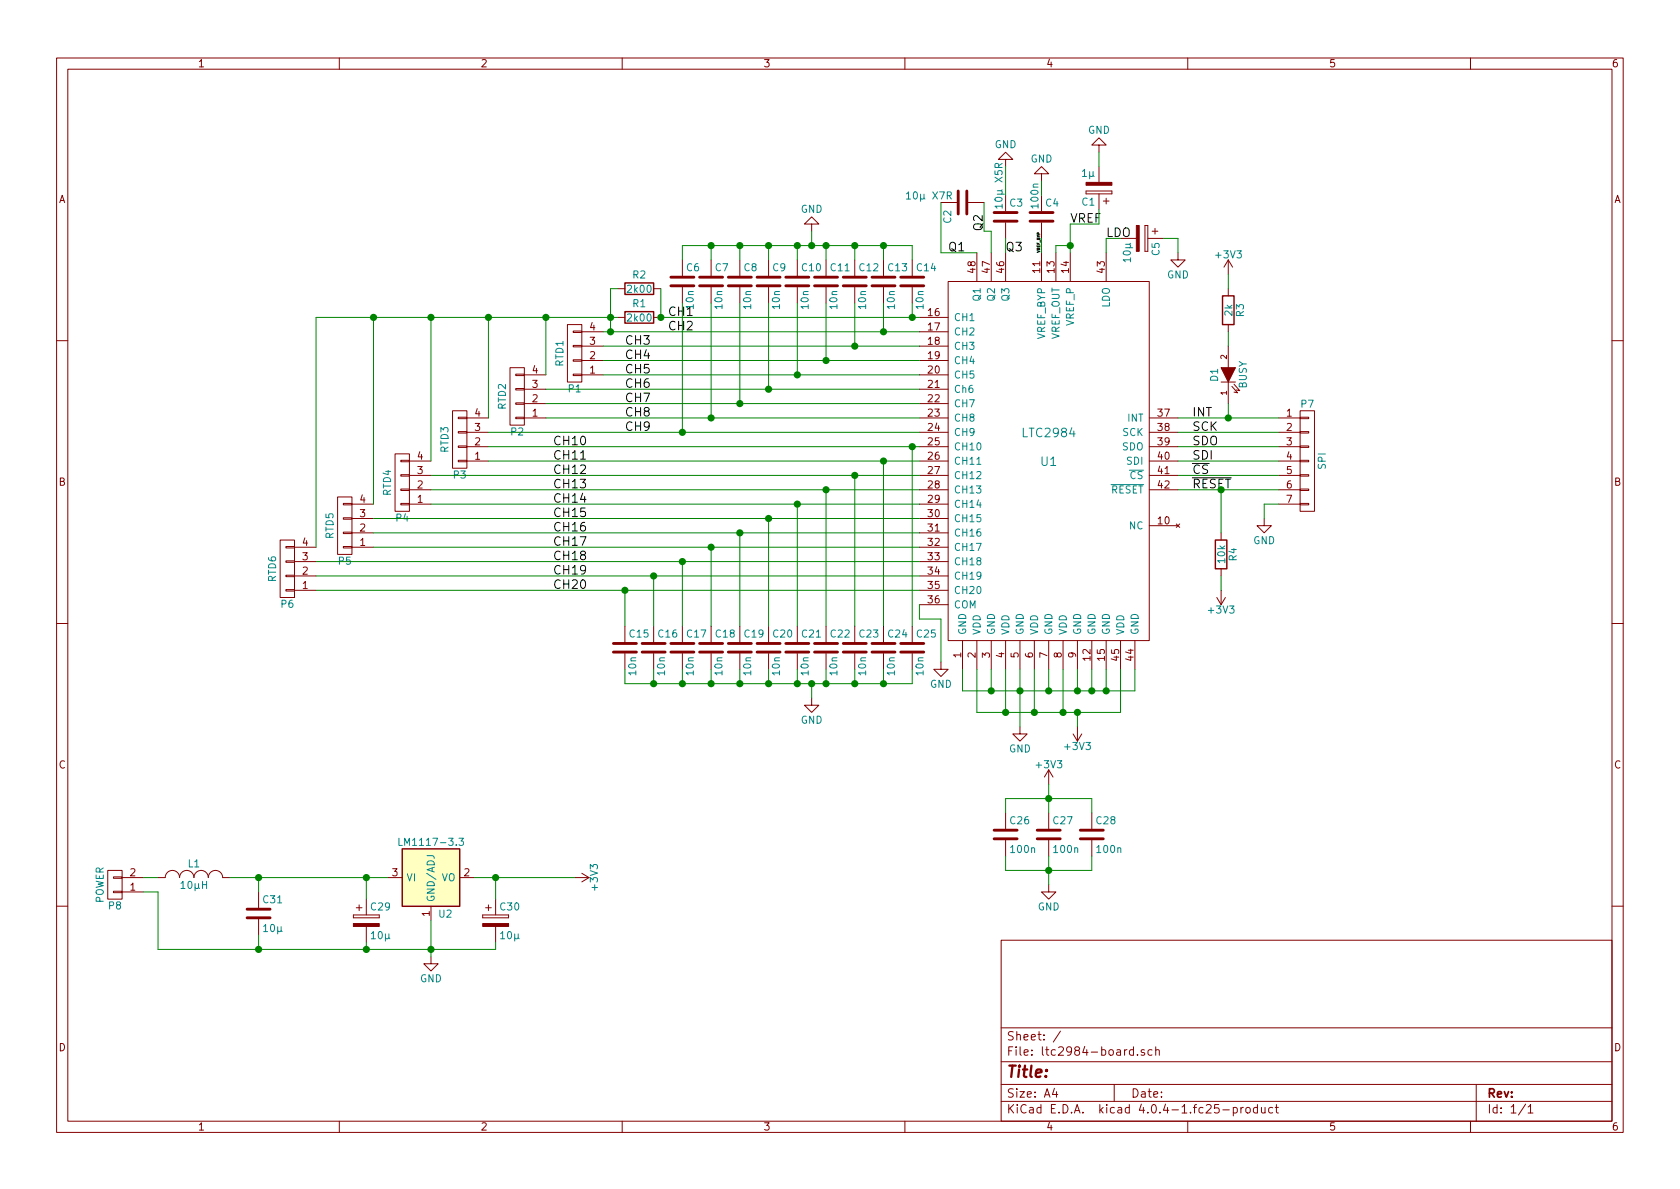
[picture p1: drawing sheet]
EESchema Schematic File Version 2
LIBS:power
LIBS:device
LIBS:transistors
LIBS:conn
LIBS:linear
LIBS:regul
LIBS:74xx
LIBS:cmos4000
LIBS:adc-dac
LIBS:memory
LIBS:xilinx
LIBS:microcontrollers
LIBS:dsp
LIBS:microchip
LIBS:analog_switches
LIBS:motorola
LIBS:texas
LIBS:intel
LIBS:audio
LIBS:interface
LIBS:digital-audio
LIBS:philips
LIBS:display
LIBS:cypress
LIBS:siliconi
LIBS:opto
LIBS:atmel
LIBS:contrib
LIBS:valves
LIBS:ltc2984
LIBS:ltc2984-board-cache
EELAYER 25 0
EELAYER END
$Descr A4 11693 8268
encoding utf-8
Sheet 1 1
Title ""
Date ""
Rev ""
Comp ""
Comment1 ""
Comment2 ""
Comment3 ""
Comment4 ""
$EndDescr
$Comp
L LTC2984 U1
U 1 1
P 7300 3100
F 0 "U1" H 7300 3000 60  0000 C CNN
F 1 "LTC2984" H 7300 3200 60  0000 C CNN
F 2 "Housings_QFP:LQFP-48_7x7mm_Pitch0.5mm" H 7300 2350 60  0001 C CNN
F 3 "" H 7300 2350 60  0001 C CNN
	1    7300 3100
	1    0    0    -1  
$EndComp
$Comp
L CONN_01X04 P1
U 1 1
P 4000 2450
F 0 "P1" H 4000 2700 50  0000 C CNN
F 1 "RTD1" V 4100 2450 50  0000 C CNN
F 2 "Pin_Headers:Pin_Header_Straight_1x04" H 4000 2450 50  0001 C CNN
F 3 "" H 4000 2450 50  0000 C CNN
	1    4000 2450
	-1   0    0    1   
$EndComp
$Comp
L CONN_01X04 P2
U 1 1
P 3600 2750
F 0 "P2" H 3600 3000 50  0000 C CNN
F 1 "RTD2" V 3700 2750 50  0000 C CNN
F 2 "Pin_Headers:Pin_Header_Straight_1x04" H 3600 2750 50  0001 C CNN
F 3 "" H 3600 2750 50  0000 C CNN
	1    3600 2750
	-1   0    0    1   
$EndComp
$Comp
L CONN_01X04 P3
U 1 1
P 3200 3050
F 0 "P3" H 3200 3300 50  0000 C CNN
F 1 "RTD3" V 3300 3050 50  0000 C CNN
F 2 "Pin_Headers:Pin_Header_Straight_1x04" H 3200 3050 50  0001 C CNN
F 3 "" H 3200 3050 50  0000 C CNN
	1    3200 3050
	-1   0    0    1   
$EndComp
$Comp
L CONN_01X04 P4
U 1 1
P 2800 3350
F 0 "P4" H 2800 3600 50  0000 C CNN
F 1 "RTD4" V 2900 3350 50  0000 C CNN
F 2 "Pin_Headers:Pin_Header_Straight_1x04" H 2800 3350 50  0001 C CNN
F 3 "" H 2800 3350 50  0000 C CNN
	1    2800 3350
	-1   0    0    1   
$EndComp
$Comp
L CONN_01X04 P5
U 1 1
P 2400 3650
F 0 "P5" H 2400 3900 50  0000 C CNN
F 1 "RTD5" V 2500 3650 50  0000 C CNN
F 2 "Pin_Headers:Pin_Header_Straight_1x04" H 2400 3650 50  0001 C CNN
F 3 "" H 2400 3650 50  0000 C CNN
	1    2400 3650
	-1   0    0    1   
$EndComp
$Comp
L R R1
U 1 1
P 4450 2200
F 0 "R1" V 4350 2200 50  0000 C CNN
F 1 "2k00" V 4450 2200 50  0000 C CNN
F 2 "Resistors_ThroughHole:Resistor_Horizontal_RM7mm" V 4380 2200 50  0001 C CNN
F 3 "" H 4450 2200 50  0000 C CNN
	1    4450 2200
	0    1    1    0   
$EndComp
$Comp
L CONN_01X04 P6
U 1 1
P 2000 3950
F 0 "P6" H 2000 4200 50  0000 C CNN
F 1 "RTD6" V 2100 3950 50  0000 C CNN
F 2 "Pin_Headers:Pin_Header_Straight_1x04" H 2000 3950 50  0001 C CNN
F 3 "" H 2000 3950 50  0000 C CNN
	1    2000 3950
	-1   0    0    1   
$EndComp
$Comp
L C C14
U 1 1
P 6350 1950
F 0 "C14" H 6375 2050 50  0000 L CNN
F 1 "10n" V 6400 1750 50  0000 L CNN
F 2 "Capacitors_SMD:C_0603" H 6388 1800 50  0001 C CNN
F 3 "" H 6350 1950 50  0000 C CNN
	1    6350 1950
	1    0    0    -1  
$EndComp
$Comp
L C C13
U 1 1
P 6150 1950
F 0 "C13" H 6175 2050 50  0000 L CNN
F 1 "10n" V 6200 1750 50  0000 L CNN
F 2 "Capacitors_SMD:C_0603" H 6188 1800 50  0001 C CNN
F 3 "" H 6150 1950 50  0000 C CNN
	1    6150 1950
	1    0    0    -1  
$EndComp
$Comp
L C C12
U 1 1
P 5950 1950
F 0 "C12" H 5975 2050 50  0000 L CNN
F 1 "10n" V 6000 1750 50  0000 L CNN
F 2 "Capacitors_SMD:C_0603" H 5988 1800 50  0001 C CNN
F 3 "" H 5950 1950 50  0000 C CNN
	1    5950 1950
	1    0    0    -1  
$EndComp
$Comp
L C C11
U 1 1
P 5750 1950
F 0 "C11" H 5775 2050 50  0000 L CNN
F 1 "10n" V 5800 1750 50  0000 L CNN
F 2 "Capacitors_SMD:C_0603" H 5788 1800 50  0001 C CNN
F 3 "" H 5750 1950 50  0000 C CNN
	1    5750 1950
	1    0    0    -1  
$EndComp
$Comp
L C C10
U 1 1
P 5550 1950
F 0 "C10" H 5575 2050 50  0000 L CNN
F 1 "10n" V 5600 1750 50  0000 L CNN
F 2 "Capacitors_SMD:C_0603" H 5588 1800 50  0001 C CNN
F 3 "" H 5550 1950 50  0000 C CNN
	1    5550 1950
	1    0    0    -1  
$EndComp
$Comp
L C C9
U 1 1
P 5350 1950
F 0 "C9" H 5375 2050 50  0000 L CNN
F 1 "10n" V 5400 1750 50  0000 L CNN
F 2 "Capacitors_SMD:C_0603" H 5388 1800 50  0001 C CNN
F 3 "" H 5350 1950 50  0000 C CNN
	1    5350 1950
	1    0    0    -1  
$EndComp
$Comp
L C C8
U 1 1
P 5150 1950
F 0 "C8" H 5175 2050 50  0000 L CNN
F 1 "10n" V 5200 1750 50  0000 L CNN
F 2 "Capacitors_SMD:C_0603" H 5188 1800 50  0001 C CNN
F 3 "" H 5150 1950 50  0000 C CNN
	1    5150 1950
	1    0    0    -1  
$EndComp
$Comp
L C C7
U 1 1
P 4950 1950
F 0 "C7" H 4975 2050 50  0000 L CNN
F 1 "10n" V 5000 1750 50  0000 L CNN
F 2 "Capacitors_SMD:C_0603" H 4988 1800 50  0001 C CNN
F 3 "" H 4950 1950 50  0000 C CNN
	1    4950 1950
	1    0    0    -1  
$EndComp
$Comp
L C C6
U 1 1
P 4750 1950
F 0 "C6" H 4775 2050 50  0000 L CNN
F 1 "10n" V 4800 1750 50  0000 L CNN
F 2 "Capacitors_SMD:C_0603" H 4788 1800 50  0001 C CNN
F 3 "" H 4750 1950 50  0000 C CNN
	1    4750 1950
	1    0    0    -1  
$EndComp
$Comp
L GND #PWR01
U 1 1
P 5650 1600
F 0 "#PWR01" H 5650 1350 50  0001 C CNN
F 1 "GND" H 5650 1450 50  0000 C CNN
F 2 "" H 5650 1600 50  0000 C CNN
F 3 "" H 5650 1600 50  0000 C CNN
	1    5650 1600
	-1   0    0    1   
$EndComp
$Comp
L C C25
U 1 1
P 6350 4500
F 0 "C25" H 6375 4600 50  0000 L CNN
F 1 "10n" V 6400 4300 50  0000 L CNN
F 2 "Capacitors_SMD:C_0603" H 6388 4350 50  0001 C CNN
F 3 "" H 6350 4500 50  0000 C CNN
	1    6350 4500
	1    0    0    -1  
$EndComp
$Comp
L C C24
U 1 1
P 6150 4500
F 0 "C24" H 6175 4600 50  0000 L CNN
F 1 "10n" V 6200 4300 50  0000 L CNN
F 2 "Capacitors_SMD:C_0603" H 6188 4350 50  0001 C CNN
F 3 "" H 6150 4500 50  0000 C CNN
	1    6150 4500
	1    0    0    -1  
$EndComp
$Comp
L C C23
U 1 1
P 5950 4500
F 0 "C23" H 5975 4600 50  0000 L CNN
F 1 "10n" V 6000 4300 50  0000 L CNN
F 2 "Capacitors_SMD:C_0603" H 5988 4350 50  0001 C CNN
F 3 "" H 5950 4500 50  0000 C CNN
	1    5950 4500
	1    0    0    -1  
$EndComp
$Comp
L C C22
U 1 1
P 5750 4500
F 0 "C22" H 5775 4600 50  0000 L CNN
F 1 "10n" V 5800 4300 50  0000 L CNN
F 2 "Capacitors_SMD:C_0603" H 5788 4350 50  0001 C CNN
F 3 "" H 5750 4500 50  0000 C CNN
	1    5750 4500
	1    0    0    -1  
$EndComp
$Comp
L C C21
U 1 1
P 5550 4500
F 0 "C21" H 5575 4600 50  0000 L CNN
F 1 "10n" V 5600 4300 50  0000 L CNN
F 2 "Capacitors_SMD:C_0603" H 5588 4350 50  0001 C CNN
F 3 "" H 5550 4500 50  0000 C CNN
	1    5550 4500
	1    0    0    -1  
$EndComp
$Comp
L C C20
U 1 1
P 5350 4500
F 0 "C20" H 5375 4600 50  0000 L CNN
F 1 "10n" V 5400 4300 50  0000 L CNN
F 2 "Capacitors_SMD:C_0603" H 5388 4350 50  0001 C CNN
F 3 "" H 5350 4500 50  0000 C CNN
	1    5350 4500
	1    0    0    -1  
$EndComp
$Comp
L C C19
U 1 1
P 5150 4500
F 0 "C19" H 5175 4600 50  0000 L CNN
F 1 "10n" V 5200 4300 50  0000 L CNN
F 2 "Capacitors_SMD:C_0603" H 5188 4350 50  0001 C CNN
F 3 "" H 5150 4500 50  0000 C CNN
	1    5150 4500
	1    0    0    -1  
$EndComp
$Comp
L C C18
U 1 1
P 4950 4500
F 0 "C18" H 4975 4600 50  0000 L CNN
F 1 "10n" V 5000 4300 50  0000 L CNN
F 2 "Capacitors_SMD:C_0603" H 4988 4350 50  0001 C CNN
F 3 "" H 4950 4500 50  0000 C CNN
	1    4950 4500
	1    0    0    -1  
$EndComp
$Comp
L C C17
U 1 1
P 4750 4500
F 0 "C17" H 4775 4600 50  0000 L CNN
F 1 "10n" V 4800 4300 50  0000 L CNN
F 2 "Capacitors_SMD:C_0603" H 4788 4350 50  0001 C CNN
F 3 "" H 4750 4500 50  0000 C CNN
	1    4750 4500
	1    0    0    -1  
$EndComp
$Comp
L C C16
U 1 1
P 4550 4500
F 0 "C16" H 4575 4600 50  0000 L CNN
F 1 "10n" V 4600 4300 50  0000 L CNN
F 2 "Capacitors_SMD:C_0603" H 4588 4350 50  0001 C CNN
F 3 "" H 4550 4500 50  0000 C CNN
	1    4550 4500
	1    0    0    -1  
$EndComp
$Comp
L C C15
U 1 1
P 4350 4500
F 0 "C15" H 4375 4600 50  0000 L CNN
F 1 "10n" V 4400 4300 50  0000 L CNN
F 2 "Capacitors_SMD:C_0603" H 4388 4350 50  0001 C CNN
F 3 "" H 4350 4500 50  0000 C CNN
	1    4350 4500
	1    0    0    -1  
$EndComp
$Comp
L GND #PWR02
U 1 1
P 5650 4850
F 0 "#PWR02" H 5650 4600 50  0001 C CNN
F 1 "GND" H 5650 4700 50  0000 C CNN
F 2 "" H 5650 4850 50  0000 C CNN
F 3 "" H 5650 4850 50  0000 C CNN
	1    5650 4850
	1    0    0    -1  
$EndComp
$Comp
L GND #PWR03
U 1 1
P 8200 1750
F 0 "#PWR03" H 8200 1500 50  0001 C CNN
F 1 "GND" H 8200 1600 50  0000 C CNN
F 2 "" H 8200 1750 50  0000 C CNN
F 3 "" H 8200 1750 50  0000 C CNN
	1    8200 1750
	1    0    0    -1  
$EndComp
$Comp
L CP C5
U 1 1
P 7950 1650
F 0 "C5" H 7975 1750 50  0000 L CNN
F 1 "10µ" H 7975 1550 50  0000 L CNN
F 2 "Capacitors_SMD:C_0805" H 7988 1500 50  0001 C CNN
F 3 "" H 7950 1650 50  0000 C CNN
	1    7950 1650
	0    1    1    0   
$EndComp
$Comp
L GND #PWR04
U 1 1
P 7000 1150
F 0 "#PWR04" H 7000 900 50  0001 C CNN
F 1 "GND" H 7000 1000 50  0000 C CNN
F 2 "" H 7000 1150 50  0000 C CNN
F 3 "" H 7000 1150 50  0000 C CNN
	1    7000 1150
	-1   0    0    1   
$EndComp
$Comp
L C C3
U 1 1
P 7000 1500
F 0 "C3" H 7025 1600 50  0000 L CNN
F 1 "10µ X5R" V 6950 1550 50  0000 L CNN
F 2 "Capacitors_SMD:C_0805" H 7038 1350 50  0001 C CNN
F 3 "" H 7000 1500 50  0000 C CNN
	1    7000 1500
	1    0    0    -1  
$EndComp
$Comp
L C C2
U 1 1
P 6700 1400
F 0 "C2" H 6750 1300 50  0000 L CNN
F 1 "10µ X7R" V 6650 1000 50  0000 L CNN
F 2 "Capacitors_SMD:C_0805" H 6738 1250 50  0001 C CNN
F 3 "" H 6700 1400 50  0000 C CNN
	1    6700 1400
	0    1    1    0   
$EndComp
$Comp
L GND #PWR05
U 1 1
P 7100 5050
F 0 "#PWR05" H 7100 4800 50  0001 C CNN
F 1 "GND" H 7100 4900 50  0000 C CNN
F 2 "" H 7100 5050 50  0000 C CNN
F 3 "" H 7100 5050 50  0000 C CNN
	1    7100 5050
	1    0    0    -1  
$EndComp
$Comp
L C C26
U 1 1
P 7000 5800
F 0 "C26" H 7025 5900 50  0000 L CNN
F 1 "100n" H 7025 5700 50  0000 L CNN
F 2 "Capacitors_SMD:C_0603" H 7038 5650 50  0001 C CNN
F 3 "" H 7000 5800 50  0000 C CNN
	1    7000 5800
	1    0    0    -1  
$EndComp
$Comp
L C C27
U 1 1
P 7300 5800
F 0 "C27" H 7325 5900 50  0000 L CNN
F 1 "100n" H 7325 5700 50  0000 L CNN
F 2 "Capacitors_SMD:C_0603" H 7338 5650 50  0001 C CNN
F 3 "" H 7300 5800 50  0000 C CNN
	1    7300 5800
	1    0    0    -1  
$EndComp
$Comp
L C C28
U 1 1
P 7600 5800
F 0 "C28" H 7625 5900 50  0000 L CNN
F 1 "100n" H 7625 5700 50  0000 L CNN
F 2 "Capacitors_SMD:C_0603" H 7638 5650 50  0001 C CNN
F 3 "" H 7600 5800 50  0000 C CNN
	1    7600 5800
	1    0    0    -1  
$EndComp
$Comp
L GND #PWR06
U 1 1
P 7300 6150
F 0 "#PWR06" H 7300 5900 50  0001 C CNN
F 1 "GND" H 7300 6000 50  0000 C CNN
F 2 "" H 7300 6150 50  0000 C CNN
F 3 "" H 7300 6150 50  0000 C CNN
	1    7300 6150
	1    0    0    -1  
$EndComp
$Comp
L C C4
U 1 1
P 7250 1500
F 0 "C4" H 7275 1600 50  0000 L CNN
F 1 "100n" V 7200 1550 50  0000 L CNN
F 2 "Capacitors_SMD:C_0603" H 7288 1350 50  0001 C CNN
F 3 "" H 7250 1500 50  0000 C CNN
	1    7250 1500
	1    0    0    -1  
$EndComp
$Comp
L GND #PWR07
U 1 1
P 7250 1250
F 0 "#PWR07" H 7250 1000 50  0001 C CNN
F 1 "GND" H 7250 1100 50  0000 C CNN
F 2 "" H 7250 1250 50  0000 C CNN
F 3 "" H 7250 1250 50  0000 C CNN
	1    7250 1250
	-1   0    0    1   
$EndComp
$Comp
L CP C1
U 1 1
P 7650 1300
F 0 "C1" H 7675 1400 50  0000 L CNN
F 1 "1µ" H 7675 1200 50  0000 L CNN
F 2 "Capacitors_SMD:C_0805" H 7688 1150 50  0001 C CNN
F 3 "" H 7650 1300 50  0000 C CNN
	1    7650 1300
	-1   0    0    1   
$EndComp
$Comp
L GND #PWR08
U 1 1
P 7650 1050
F 0 "#PWR08" H 7650 800 50  0001 C CNN
F 1 "GND" H 7650 900 50  0000 C CNN
F 2 "" H 7650 1050 50  0000 C CNN
F 3 "" H 7650 1050 50  0000 C CNN
	1    7650 1050
	-1   0    0    1   
$EndComp
$Comp
L GND #PWR09
U 1 1
P 6550 4600
F 0 "#PWR09" H 6550 4350 50  0001 C CNN
F 1 "GND" H 6550 4450 50  0000 C CNN
F 2 "" H 6550 4600 50  0000 C CNN
F 3 "" H 6550 4600 50  0000 C CNN
	1    6550 4600
	1    0    0    -1  
$EndComp
Text Label 8300 2900 0    60   ~ 0
INT
Text Label 8300 3000 0    60   ~ 0
SCK
Text Label 8300 3100 0    60   ~ 0
SDO
Text Label 8300 3200 0    60   ~ 0
SDI
Text Label 8300 3300 0    60   ~ 0
~CS
Text Label 8300 3400 0    60   ~ 0
~RESET
Text Label 3850 3100 0    60   ~ 0
CH10
Text Label 3850 3200 0    60   ~ 0
CH11
Text Label 3850 3300 0    60   ~ 0
CH12
Text Label 3850 3400 0    60   ~ 0
CH13
Text Label 3850 3500 0    60   ~ 0
CH14
Text Label 3850 3600 0    60   ~ 0
CH15
Text Label 3850 3700 0    60   ~ 0
CH16
Text Label 3850 3800 0    60   ~ 0
CH17
Text Label 3850 3900 0    60   ~ 0
CH18
Text Label 3850 4000 0    60   ~ 0
CH19
Text Label 3850 4100 0    60   ~ 0
CH20
Text Label 4650 2200 0    60   ~ 0
CH1
Text Label 4350 2400 0    60   ~ 0
CH3
Text Label 4350 2500 0    60   ~ 0
CH4
Text Label 4350 2600 0    60   ~ 0
CH5
Text Label 4350 2700 0    60   ~ 0
CH6
Text Label 4350 2800 0    60   ~ 0
CH7
Text Label 4350 2900 0    60   ~ 0
CH8
Text Label 4350 3000 0    60   ~ 0
CH9
Text Label 4650 2300 0    60   ~ 0
CH2
Text Label 6600 1750 0    60   ~ 0
Q1
Text Label 6850 1600 1    60   ~ 0
Q2
Text Label 7000 1750 0    60   ~ 0
Q3
Text Label 7450 1550 0    60   ~ 0
VREF
Text Label 7700 1650 0    60   ~ 0
LDO
Text Label 7250 1750 1    20   ~ 0
VREF_BYP
$Comp
L +3V3 #PWR010
U 1 1
P 7500 5050
F 0 "#PWR010" H 7500 4900 50  0001 C CNN
F 1 "+3V3" H 7500 5190 50  0000 C CNN
F 2 "" H 7500 5050 50  0000 C CNN
F 3 "" H 7500 5050 50  0000 C CNN
	1    7500 5050
	-1   0    0    1   
$EndComp
$Comp
L +3V3 #PWR011
U 1 1
P 7300 5450
F 0 "#PWR011" H 7300 5300 50  0001 C CNN
F 1 "+3V3" H 7300 5590 50  0000 C CNN
F 2 "" H 7300 5450 50  0000 C CNN
F 3 "" H 7300 5450 50  0000 C CNN
	1    7300 5450
	1    0    0    -1  
$EndComp
$Comp
L CONN_01X02 P8
U 1 1
P 800 6150
F 0 "P8" H 800 6300 50  0000 C CNN
F 1 "POWER" V 900 6150 50  0000 C CNN
F 2 "Pin_Headers:Pin_Header_Straight_1x02" H 800 6150 50  0001 C CNN
F 3 "" H 800 6150 50  0000 C CNN
	1    800  6150
	-1   0    0    1   
$EndComp
$Comp
L LM1117-3.3 U2
U 1 1
P 3000 6100
F 0 "U2" H 3100 5850 50  0000 C CNN
F 1 "LM1117-3.3" H 3000 6350 50  0000 C CNN
F 2 "TO_SOT_Packages_SMD:SOT-223" H 3000 6100 50  0001 C CNN
F 3 "" H 3000 6100 50  0000 C CNN
	1    3000 6100
	1    0    0    -1  
$EndComp
$Comp
L GND #PWR012
U 1 1
P 3000 6650
F 0 "#PWR012" H 3000 6400 50  0001 C CNN
F 1 "GND" H 3000 6500 50  0000 C CNN
F 2 "" H 3000 6650 50  0000 C CNN
F 3 "" H 3000 6650 50  0000 C CNN
	1    3000 6650
	1    0    0    -1  
$EndComp
$Comp
L +3V3 #PWR013
U 1 1
P 4000 6100
F 0 "#PWR013" H 4000 5950 50  0001 C CNN
F 1 "+3V3" H 4000 6240 50  0000 C CNN
F 2 "" H 4000 6100 50  0000 C CNN
F 3 "" H 4000 6100 50  0000 C CNN
	1    4000 6100
	0    1    1    0   
$EndComp
$Comp
L CP C29
U 1 1
P 2550 6400
F 0 "C29" H 2575 6500 50  0000 L CNN
F 1 "10µ" H 2575 6300 50  0000 L CNN
F 2 "Capacitors_SMD:C_0805" H 2588 6250 50  0001 C CNN
F 3 "" H 2550 6400 50  0000 C CNN
	1    2550 6400
	1    0    0    -1  
$EndComp
$Comp
L CP C30
U 1 1
P 3450 6400
F 0 "C30" H 3475 6500 50  0000 L CNN
F 1 "10µ" H 3475 6300 50  0000 L CNN
F 2 "Capacitors_SMD:C_0805" H 3488 6250 50  0001 C CNN
F 3 "" H 3450 6400 50  0000 C CNN
	1    3450 6400
	1    0    0    -1  
$EndComp
$Comp
L CONN_01X07 P7
U 1 1
P 9100 3200
F 0 "P7" H 9100 3600 50  0000 C CNN
F 1 "SPI" V 9200 3200 50  0000 C CNN
F 2 "Pin_Headers:Pin_Header_Straight_1x07" H 9100 3200 50  0001 C CNN
F 3 "" H 9100 3200 50  0000 C CNN
	1    9100 3200
	1    0    0    -1  
$EndComp
$Comp
L GND #PWR014
U 1 1
P 8800 3600
F 0 "#PWR014" H 8800 3350 50  0001 C CNN
F 1 "GND" H 8800 3450 50  0000 C CNN
F 2 "" H 8800 3600 50  0000 C CNN
F 3 "" H 8800 3600 50  0000 C CNN
	1    8800 3600
	1    0    0    -1  
$EndComp
$Comp
L INDUCTOR_SMALL L1
U 1 1
P 1350 6100
F 0 "L1" H 1350 6200 50  0000 C CNN
F 1 "10µH" H 1350 6050 50  0000 C CNN
F 2 "Resistors_SMD:R_0603" H 1350 6100 50  0001 C CNN
F 3 "" H 1350 6100 50  0000 C CNN
	1    1350 6100
	1    0    0    -1  
$EndComp
$Comp
L C C31
U 1 1
P 1800 6350
F 0 "C31" H 1825 6450 50  0000 L CNN
F 1 "10µ" H 1825 6250 50  0000 L CNN
F 2 "Capacitors_SMD:C_0603" H 1838 6200 50  0001 C CNN
F 3 "" H 1800 6350 50  0000 C CNN
	1    1800 6350
	1    0    0    -1  
$EndComp
Wire Wire Line
	4600 2200 6400 2200
Wire Wire Line
	4200 2300 6400 2300
Wire Wire Line
	2200 2200 4300 2200
Wire Wire Line
	4250 2000 4250 2300
Connection ~ 4250 2300
Wire Wire Line
	4200 2400 6400 2400
Wire Wire Line
	6400 2500 4200 2500
Wire Wire Line
	4200 2600 6400 2600
Wire Wire Line
	3800 2700 6400 2700
Wire Wire Line
	6400 2800 3800 2800
Wire Wire Line
	3800 2900 6400 2900
Wire Wire Line
	6400 3000 3400 3000
Wire Wire Line
	3400 3100 6400 3100
Wire Wire Line
	6400 3200 3400 3200
Wire Wire Line
	3000 3300 6400 3300
Wire Wire Line
	6400 3400 3000 3400
Wire Wire Line
	3000 3500 6400 3500
Wire Wire Line
	6400 3600 2600 3600
Wire Wire Line
	2600 3700 6400 3700
Wire Wire Line
	6400 3800 2600 3800
Wire Wire Line
	6400 3900 2200 3900
Wire Wire Line
	2200 4000 6400 4000
Wire Wire Line
	6400 4100 2200 4100
Wire Wire Line
	2200 3800 2200 2200
Connection ~ 4250 2200
Wire Wire Line
	2600 3500 2600 2200
Connection ~ 2600 2200
Wire Wire Line
	3000 3200 3000 2200
Connection ~ 3000 2200
Wire Wire Line
	3400 2900 3400 2200
Connection ~ 3400 2200
Wire Wire Line
	3800 2600 3800 2200
Connection ~ 3800 2200
Wire Wire Line
	5650 1600 5650 1700
Wire Wire Line
	4750 1700 6350 1700
Wire Wire Line
	4750 1700 4750 1800
Wire Wire Line
	6350 1700 6350 1800
Connection ~ 5650 1700
Wire Wire Line
	6150 1800 6150 1700
Connection ~ 6150 1700
Wire Wire Line
	5950 1700 5950 1800
Connection ~ 5950 1700
Wire Wire Line
	5750 1800 5750 1700
Connection ~ 5750 1700
Wire Wire Line
	5550 1800 5550 1700
Connection ~ 5550 1700
Wire Wire Line
	5350 1800 5350 1700
Connection ~ 5350 1700
Wire Wire Line
	5150 1800 5150 1700
Connection ~ 5150 1700
Wire Wire Line
	4950 1800 4950 1700
Connection ~ 4950 1700
Wire Wire Line
	6350 2100 6350 2200
Connection ~ 6350 2200
Wire Wire Line
	6150 2100 6150 2300
Connection ~ 6150 2300
Wire Wire Line
	5950 2100 5950 2400
Connection ~ 5950 2400
Wire Wire Line
	5750 2100 5750 2500
Connection ~ 5750 2500
Wire Wire Line
	5550 2600 5550 2100
Connection ~ 5550 2600
Wire Wire Line
	5350 2100 5350 2700
Connection ~ 5350 2700
Wire Wire Line
	5150 2800 5150 2100
Connection ~ 5150 2800
Wire Wire Line
	4950 2100 4950 2900
Connection ~ 4950 2900
Wire Wire Line
	4750 2100 4750 3000
Connection ~ 4750 3000
Wire Wire Line
	6350 3100 6350 4350
Connection ~ 6350 3100
Wire Wire Line
	6150 3200 6150 4350
Connection ~ 6150 3200
Wire Wire Line
	5950 4350 5950 3300
Connection ~ 5950 3300
Wire Wire Line
	5750 3400 5750 4350
Connection ~ 5750 3400
Wire Wire Line
	5550 4350 5550 3500
Connection ~ 5550 3500
Wire Wire Line
	5350 3600 5350 4350
Connection ~ 5350 3600
Wire Wire Line
	5150 4350 5150 3700
Connection ~ 5150 3700
Wire Wire Line
	4950 3800 4950 4350
Connection ~ 4950 3800
Wire Wire Line
	4750 4350 4750 3900
Connection ~ 4750 3900
Wire Wire Line
	4550 4000 4550 4350
Connection ~ 4550 4000
Wire Wire Line
	4350 4350 4350 4100
Connection ~ 4350 4100
Wire Wire Line
	4350 4650 4350 4750
Wire Wire Line
	4350 4750 6350 4750
Wire Wire Line
	6350 4750 6350 4650
Wire Wire Line
	4550 4650 4550 4750
Connection ~ 4550 4750
Wire Wire Line
	4750 4750 4750 4650
Connection ~ 4750 4750
Wire Wire Line
	4950 4650 4950 4750
Connection ~ 4950 4750
Wire Wire Line
	5150 4750 5150 4650
Connection ~ 5150 4750
Wire Wire Line
	5350 4650 5350 4750
Connection ~ 5350 4750
Wire Wire Line
	5550 4750 5550 4650
Connection ~ 5550 4750
Wire Wire Line
	5750 4650 5750 4750
Connection ~ 5750 4750
Wire Wire Line
	5950 4750 5950 4650
Connection ~ 5950 4750
Wire Wire Line
	6150 4650 6150 4750
Connection ~ 6150 4750
Wire Wire Line
	5650 4850 5650 4750
Connection ~ 5650 4750
Wire Wire Line
	7700 1750 7700 1650
Wire Wire Line
	7700 1650 7800 1650
Wire Wire Line
	8100 1650 8200 1650
Wire Wire Line
	8200 1650 8200 1750
Wire Wire Line
	6850 1400 6850 1600
Wire Wire Line
	6850 1600 6900 1600
Wire Wire Line
	6900 1600 6900 1750
Wire Wire Line
	6800 1750 6550 1750
Wire Wire Line
	6550 1750 6550 1400
Wire Wire Line
	7000 1750 7000 1650
Wire Wire Line
	6700 4650 6700 4800
Wire Wire Line
	6700 4800 7900 4800
Wire Wire Line
	7100 4650 7100 5050
Wire Wire Line
	6900 4650 6900 4800
Connection ~ 6900 4800
Connection ~ 7100 4800
Wire Wire Line
	7300 4800 7300 4650
Wire Wire Line
	7500 4800 7500 4650
Connection ~ 7300 4800
Wire Wire Line
	7700 4800 7700 4650
Connection ~ 7500 4800
Wire Wire Line
	7600 4800 7600 4650
Connection ~ 7600 4800
Wire Wire Line
	7900 4800 7900 4650
Connection ~ 7700 4800
Wire Wire Line
	6800 4650 6800 4950
Wire Wire Line
	6800 4950 7800 4950
Wire Wire Line
	7500 4950 7500 5050
Wire Wire Line
	7800 4950 7800 4650
Connection ~ 7500 4950
Wire Wire Line
	7400 4650 7400 4950
Connection ~ 7400 4950
Wire Wire Line
	7200 4650 7200 4950
Connection ~ 7200 4950
Wire Wire Line
	7000 4650 7000 4950
Connection ~ 7000 4950
Wire Wire Line
	7300 5450 7300 5650
Wire Wire Line
	7000 5550 7600 5550
Wire Wire Line
	7000 5550 7000 5650
Connection ~ 7300 5550
Wire Wire Line
	7600 5550 7600 5650
Wire Wire Line
	7300 5950 7300 6150
Wire Wire Line
	7000 6050 7600 6050
Wire Wire Line
	7000 6050 7000 5950
Connection ~ 7300 6050
Wire Wire Line
	7600 6050 7600 5950
Wire Wire Line
	7250 1350 7250 1250
Wire Wire Line
	7250 1750 7250 1650
Wire Wire Line
	7000 1350 7000 1150
Wire Wire Line
	7350 1750 7350 1700
Wire Wire Line
	7350 1700 7450 1700
Wire Wire Line
	7450 1550 7450 1750
Wire Wire Line
	7650 1050 7650 1150
Wire Wire Line
	7650 1450 7650 1550
Wire Wire Line
	7650 1550 7450 1550
Connection ~ 7450 1700
Wire Wire Line
	8900 2900 8200 2900
Wire Wire Line
	8200 3000 8900 3000
Wire Wire Line
	8900 3100 8200 3100
Wire Wire Line
	8200 3200 8900 3200
Wire Wire Line
	8900 3300 8200 3300
Wire Wire Line
	8200 3400 8900 3400
Wire Wire Line
	6550 4600 6550 4300
Wire Wire Line
	6550 4300 6400 4300
Wire Wire Line
	6400 4300 6400 4200
Wire Wire Line
	3000 6400 3000 6650
Wire Wire Line
	4000 6100 3300 6100
Wire Wire Line
	3450 6250 3450 6100
Connection ~ 3450 6100
Wire Wire Line
	3450 6600 3450 6550
Wire Wire Line
	1100 6600 3450 6600
Connection ~ 3000 6600
Wire Wire Line
	2550 6600 2550 6550
Wire Wire Line
	8800 3600 8800 3500
Wire Wire Line
	8800 3500 8900 3500
Wire Wire Line
	1000 6100 1100 6100
Wire Wire Line
	1000 6200 1100 6200
Wire Wire Line
	1100 6200 1100 6600
Connection ~ 2550 6600
Wire Wire Line
	1800 6500 1800 6600
Connection ~ 1800 6600
Wire Wire Line
	1600 6100 2700 6100
Wire Wire Line
	2550 6250 2550 6100
Connection ~ 2550 6100
Wire Wire Line
	1800 6200 1800 6100
Connection ~ 1800 6100
$Comp
L R R2
U 1 1
P 4450 2000
F 0 "R2" V 4350 2000 50  0000 C CNN
F 1 "2k00" V 4450 2000 50  0000 C CNN
F 2 "Resistors_SMD:R_1206" V 4380 2000 50  0001 C CNN
F 3 "" H 4450 2000 50  0000 C CNN
	1    4450 2000
	0    1    1    0   
$EndComp
Wire Wire Line
	4600 2000 4600 2200
Connection ~ 4600 2200
Wire Wire Line
	4300 2000 4250 2000
$Comp
L +3V3 #PWR015
U 1 1
P 8500 4100
F 0 "#PWR015" H 8500 3950 50  0001 C CNN
F 1 "+3V3" H 8500 4240 50  0000 C CNN
F 2 "" H 8500 4100 50  0000 C CNN
F 3 "" H 8500 4100 50  0000 C CNN
	1    8500 4100
	-1   0    0    1   
$EndComp
$Comp
L R R4
U 1 1
P 8500 3850
F 0 "R4" V 8580 3850 50  0000 C CNN
F 1 "10k" V 8500 3850 50  0000 C CNN
F 2 "Resistors_SMD:R_0603" V 8430 3850 50  0001 C CNN
F 3 "" H 8500 3850 50  0000 C CNN
	1    8500 3850
	1    0    0    -1  
$EndComp
Wire Wire Line
	8500 3700 8500 3400
Connection ~ 8500 3400
Wire Wire Line
	8500 4100 8500 4000
$Comp
L LED D1
U 1 1
P 8550 2600
F 0 "D1" H 8550 2700 50  0000 C CNN
F 1 "BUSY" H 8550 2500 50  0000 C CNN
F 2 "LEDs:LED_0603" H 8550 2600 50  0001 C CNN
F 3 "" H 8550 2600 50  0000 C CNN
	1    8550 2600
	0    -1   -1   0   
$EndComp
$Comp
L R R3
U 1 1
P 8550 2150
F 0 "R3" V 8630 2150 50  0000 C CNN
F 1 "2k" V 8550 2150 50  0000 C CNN
F 2 "Resistors_SMD:R_0603" V 8480 2150 50  0001 C CNN
F 3 "" H 8550 2150 50  0000 C CNN
	1    8550 2150
	1    0    0    -1  
$EndComp
$Comp
L +3V3 #PWR016
U 1 1
P 8550 1900
F 0 "#PWR016" H 8550 1750 50  0001 C CNN
F 1 "+3V3" H 8550 2040 50  0000 C CNN
F 2 "" H 8550 1900 50  0000 C CNN
F 3 "" H 8550 1900 50  0000 C CNN
	1    8550 1900
	1    0    0    -1  
$EndComp
Wire Wire Line
	8550 1900 8550 2000
Wire Wire Line
	8550 2300 8550 2400
Wire Wire Line
	8550 2800 8550 2900
Connection ~ 8550 2900
$EndSCHEMATC
